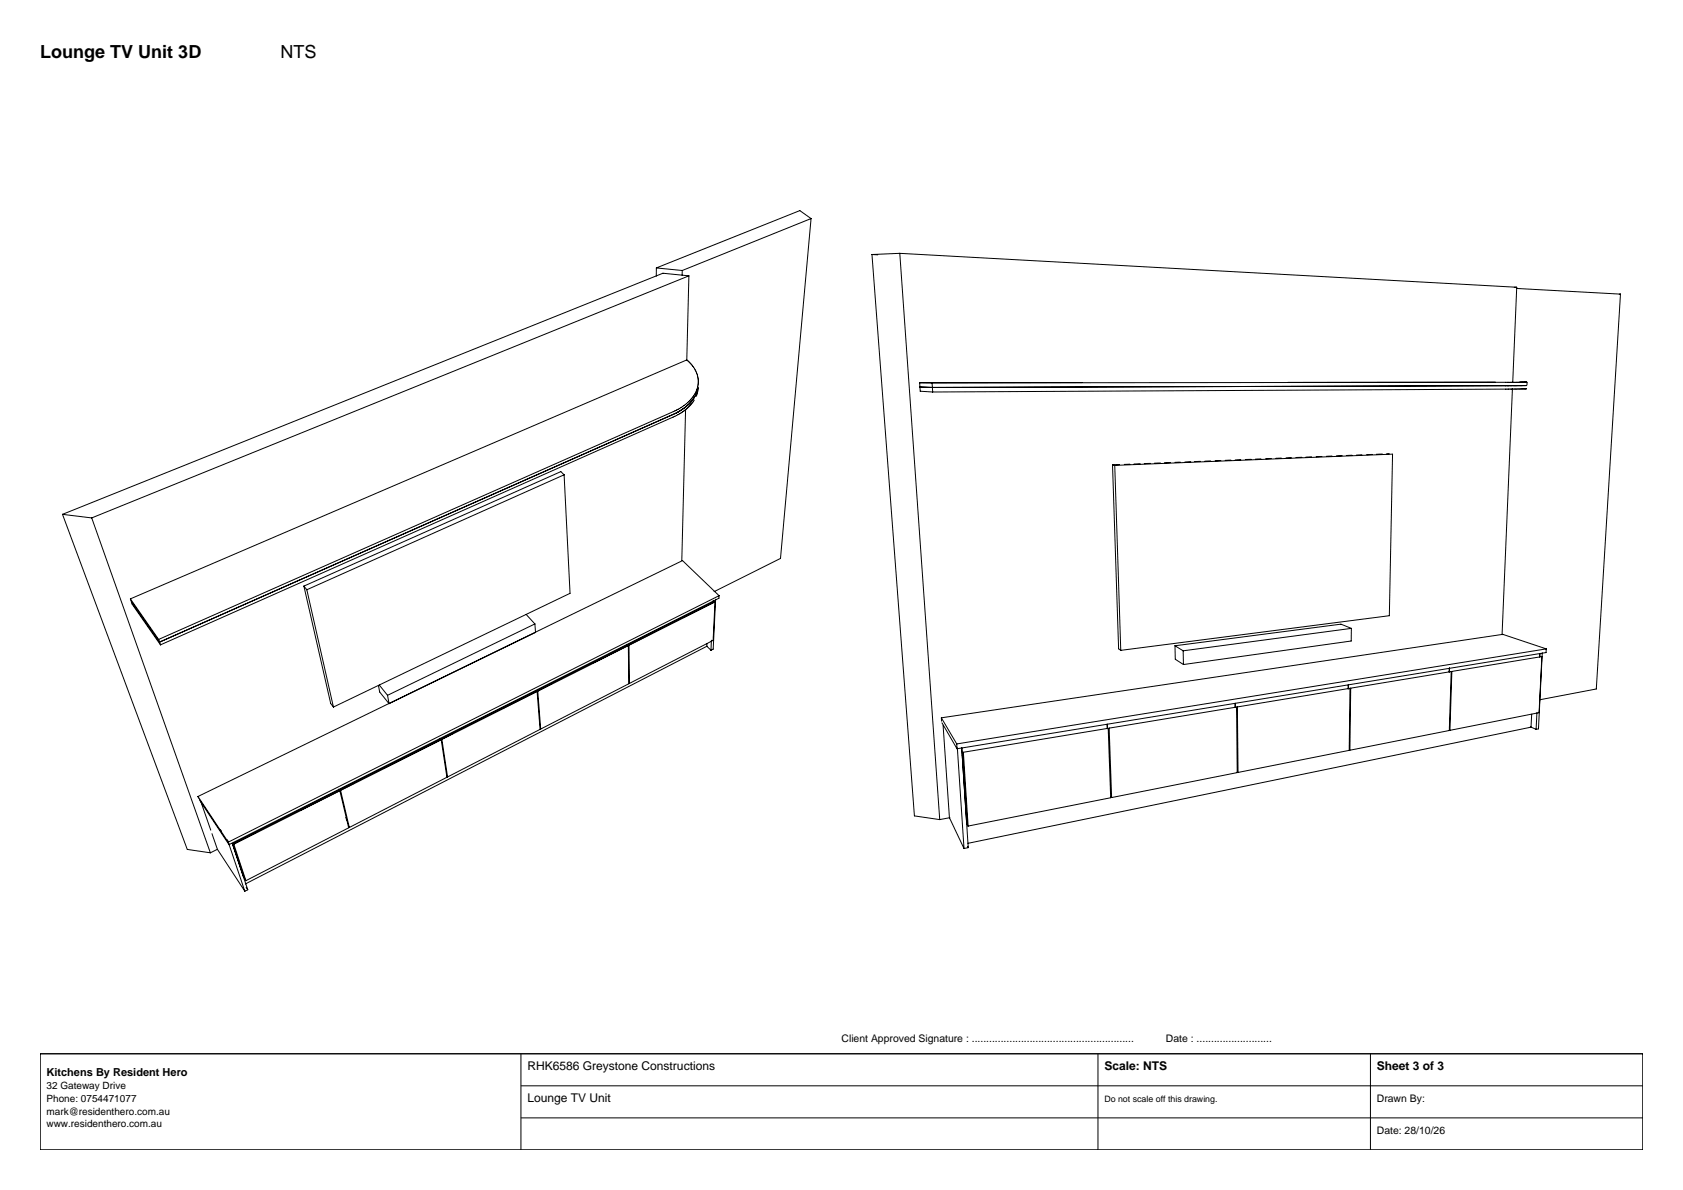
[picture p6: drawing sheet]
<svg xmlns="http://www.w3.org/2000/svg" width="420mm" height="297mm" viewBox="0 0 420 297" stroke-linecap="round" stroke-linejoin="round" font-family="sans-serif">
<g fill="none" stroke="#000" stroke-width=".25">
<path d="M202.4 54.6l-7.6 84.8-16.6 8.3M202.4 54.6l-2.8-2-35.8 14.3M202.4 54.6l-32.1 12.9M163.8 66.9l6.5 .6M163.8 66.9v2M170.3 67.5l-.1 1.2M171.9 68.8l-6.5-.6-149.8 60.2M171.9 68.8l-149 60.5M171.9 68.8l-.5 21M217.6 63.5l10.6 140.1 6.3 1M217.6 63.5l1.4 .1M224.5 63.2l-6.9 .3"/>
<path d="M224.5 63.2l154 8.5M224.5 63.2l10 141.4M378.5 71.7h-.6M378.5 71.7l-1 23.6M378.5 72l25.9 1.4M404.4 73.4l-6 98.6-14.1 2.6M404.4 73.4h-.3M171.4 89.8a6.6 6.6 0 0 1-.1 10.9l-1.7 1.2-1.6 .8-128.4 56.9M171.4 89.8l-138.9 59.7M173.3 99.8l-1.4 1.7a12.8 12.8 0 0 1-3.9 2.6l-127.9 56.8M174.2 96.7a9.5 9.5 0 0 1-6.2 6.7l-128.2 56.9M174.2 97.1l-.5 1.8"/>
<path d="M229.5 95.5l.1 2.1 3.2 .2M229.5 95.5l3.1 .1 .1 1.1M229.6 96.6l3.1 .1M232.7 96.7l.1 1.1M373.2 95.4h-51.8M377.4 97l-2.6 61.4M380.4 95.4h.1M380.9 97l-148.1 .8M380.9 95.4l-151.4 .1M381 96.2l-148.3 .5M381.1 95.4v.7M140.8 118.5l1.5 29.6-59.1 28.4"/>
<path d="M140.8 118.5l-.8-.8-64.2 28.6M140.8 118.5l-64.2 28.7M171.1 102.3l-1 37.6M277.6 116l1.6 45.9 .5 .4M277.6 116l.6 .2M278.2 116.2l69.3-2.9-.8 40.4-67 8.6M278.2 116.2l1.5 46.1M279.4 116h-1.8M282 115.8l-1.4 .1M284.5 115.7l-1.5 .1M287.1 115.6l-1.5 .1M289.6 115.5l-1.5 .1"/>
<path d="M292.1 115.4l-1.5 .1M294.6 115.3l-1.4 .1M297.2 115.2l-1.5 .1M299.6 115.1l-1.5 .1M302.1 115l-1.4 .1M304.7 114.9l-1.5 .1M307.2 114.8l-1.4 .1M309.6 114.7l-1.4 .1M312.2 114.6l-1.3 .1M314.7 114.5l-1.4 .1M317.2 114.4l-1.3 .1M319.8 114.3l-1.4 .1"/>
<path d="M322.3 114.2l-1.4 .1M324.9 114.1l-1.5 .1M327.3 114l-1.4 .1M329.9 113.9l-1.4 .1M332.4 113.8l-1.4 .1M334.9 113.7l-1.4 .1M337.4 113.6l-1.4 .1M339.9 113.5l-1.4 .1M342.4 113.4l-1.3 .1M345 113.3l-1.5 .1M346.7 113.2l-.7 .1M15.6 128.4l31.1 83.6 5.8 .8"/>
<path d="M15.6 128.4l7.3 .9M22.9 129.3l29.6 83.5M32.5 149.5l7.1 10.1M32.5 149.5l.2 .4M32.9 150.3l6.9 10M39.6 159.6l.2 .7M75.8 146.3l6.7 29.3 .7 .9M75.8 146.3l.8 .9M76.6 147.2l6.6 29.3M131.3 153.4l2.2 2.3M133.5 155.7l.1 2.1-36.5 17.8M133.5 155.7l-36.8 17.8"/>
<path d="M162.4 158.2l-6 3v-.4M177.5 159.8l-.1 2.5M177.8 150.5l-7.3 3.6M178 149.8v.5M178.4 150.2l-21.4 10.9M178.4 150.2h-.4l-21.5 10.8 .5 .1M178.4 150.2l-.4 9.6-20.9 10.8-.1-9.5M178.6 149.5l-.6 12.5-.6 .3M179.4 148.7l-122.4 61.5M179.4 148.7l-9.1-8.8-120.9 58.9M179.4 148.7v.6l-122.3 61.5M337.2 156.8v3.2l-41.9 5.9"/>
<path d="M337.2 156.8l-2.6-1-41.4 5.4M337.2 156.8l-41.9 5.6M39.8 160.3l-7-10.1 .2 .6 7.1 10.1M39.8 160.3l.3 .6M94.4 171.1l.4 1.6 2.3 2.9M94.7 171l2 2.5M96.7 173.5l.4 2.1M133.5 172.8l-8 4M134 172.6l-23.7 12M134 172.6l-.3-.1-23.8 12 .4 .1M134 172.6l.8 9.4-23.1 11.9M137.8 170.6l-3.9 1.9"/>
<path d="M156 161.4l-7.9 4M156.8 161.1l-22.6 11.4M156.8 161.1h-.4l-22.6 11.4h.4M156.8 161.1l.1 9.6-22 11.3-.7-9.5M176.4 161.3l1 1M176.4 161.3l-115.2 59.3M176.4 160.6v.7M234.9 179.2l3.9 6.5M234.9 179.2l.1 .8M293.2 161.2l.1 3.3 2 1.4M293.2 161.2l2.1 1.2M295.3 162.4v3.5"/>
<path d="M308.2 175.5l.1 1M308.8 176.4l28.1-4.6-.2 15.5-27.7 5.5M308.8 176.4l-.2 .2M308.8 176.4l.2 16.4M336.5 170.9v1M337.1 171.8l25.1-4.2-.5 14.7-24.8 4.9zM337.1 171.8l-.2 .1M361.7 166.7v1M362.3 167.6l22.5-3.7-.7 14-22.3 4.4zM382.2 178.3l-.1 3.2-140.6 29M383.5 177.9l-.2 4.1M384.3 163.2l-.1 .8"/>
<path d="M384.9 162.9l-1 19-.6 .1M385.9 162l-147.1 23.7M385.9 162l-10.9-3.7-140.1 20.9M385.9 162l-.1 .9-147 24M49.4 198.8l7.6 11.4M49.4 198.8l.2 .4M49.7 199.6l7.4 11.2M84.5 197l.1 .4M84.8 197.4l-.3-.1-26.4 13.3M84.8 197.4l2.2 9.2-25.6 13.2M84.8 197.4l-26.5 13.3M85 197.3l2.2 9.2"/>
<path d="M88.3 195.5l-13.3 6.7M109.6 184.8l-13.8 6.9M110.1 184.6l-25.1 12.7M110.1 184.6h-.3l-25.1 12.6 .3 .1M110.1 184.6l1.4 9.4-24.3 12.5M110.3 184.6l1.4 9.3M111.4 193.6l.3 .3M113.1 183l-3.3 1.7v-.4M235.1 180.4l3.7 6.5M235.4 181l1.5 23.1 3.7 7.7M238.8 185.7v1.2M238.9 186.7l1.7 25.1"/>
<path d="M240.1 188.6l-.1-1.9 1.6 24.9M240.3 188.3l1.1 17.5 .2 .4M240.4 187.7l36.2-5.9 .6 17.3-35.6 7.1M240.4 187.7l-.1 .4M240.4 187.7l1.2 18.5M276.3 180.7v1.1M276.8 181.7l31.8-5.2 .2 16.3-31.4 6.3M276.8 181.7l-.2 .4M276.8 181.7l.6 17.4M277.2 198.8l.2 .3M308.8 192.6l.2 .2M381.9 181.4l1.4 .6"/>
<path d="M50.2 200.2l2.4 7M52.9 208.1l1.4 3.9 6.8 10.4M54.2 212l-1.7 .8M55 207.1l.3 .4M56.6 209.5l.3 .4 4.2 12.5M57 210.2l.1 .6M58 210.5l3.8 11.6M58.1 210.6l.2 .1M58.1 210.6l2.9 8.7 .4 .5M58.3 210.7l3.1 9.1M63.7 207.9l-5.4 2.7M86.3 204l.2 .7"/>
<path d="M86.9 206.2l.3 .3M237.1 204.1l-2.6 .5M241.5 211.3l.1 .3M241.6 211.6l-1 .2M61.4 221.5l.4 .6M61.8 222.1l-.7 .3"/>
</g>
<path d="M10 263h400v24h-400z" fill="#fff" stroke="#000" stroke-width=".35"/>
<path d="M130 263v24M130 271h280M130 279h280M274 263v24M342 263v24" fill="none" stroke="#000" stroke-width=".25"/>
<g font-size="4.5">
<text x="10" y="14.4">Lounge TV Unit 3D</text>
<text x="70" y="14.4">NTS</text>
</g>
<g font-size="3">
<text x="131.6" y="267">RHK6586 Greystone Constructions</text>
<text x="275.6" y="267">Scale: NTS</text>
<text x="343.6" y="267">Sheet 3 of 3</text>
<text x="131.6" y="275">Lounge TV Unit</text>
</g>
<text font-size="2.7" x="11.6" y="268.6">Kitchens By Resident Hero</text>
<g font-size="2.6">
<text x="210" y="260">Client Approved Signature : ........................................................</text>
<text x="291" y="260">Date : ..........................</text>
<text x="343.6" y="275">Drawn By:</text>
<text x="343.6" y="283">Date: 28/10/26</text>
</g>
<g font-size="2.5">
<text x="11.6" y="271.8">32 Gateway Drive</text>
<text x="11.6" y="275">Phone: 0754471077</text>
<text x="11.6" y="278.2">mark@residenthero.com.au</text>
<text x="11.6" y="281.4">www.residenthero.com.au</text>
</g>
<text font-size="2.2" x="275.6" y="275">Do not scale off this drawing.</text>
</svg>
